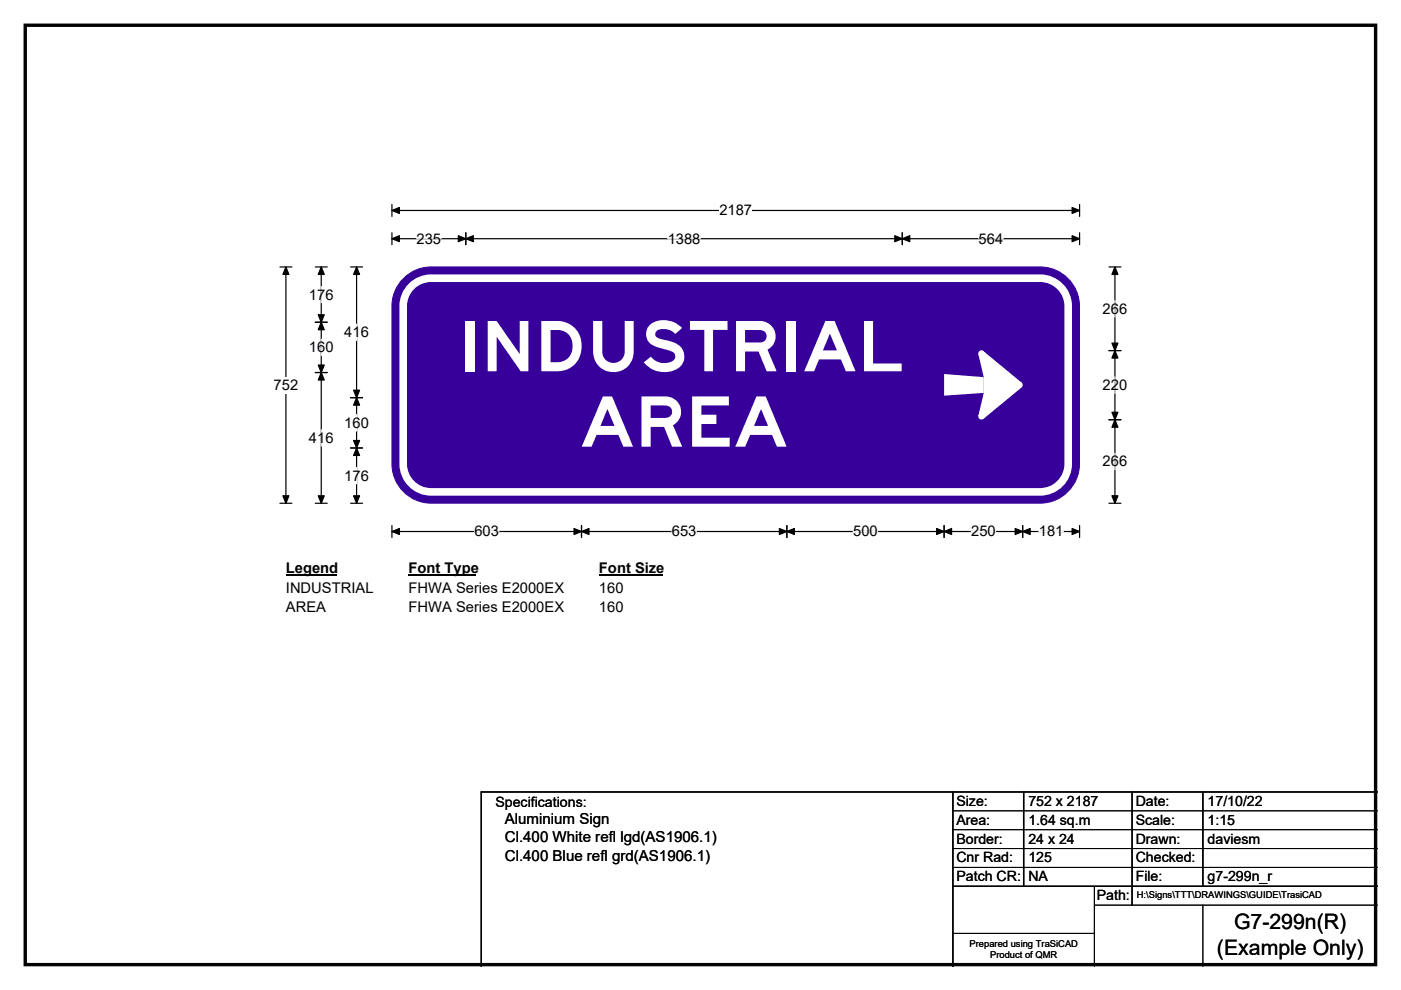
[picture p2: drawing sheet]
<svg xmlns="http://www.w3.org/2000/svg" width="297mm" height="210mm" viewBox="0 0 297 210" stroke-linecap="round" stroke-linejoin="round" font-family="sans-serif">
<path d="M5.4 5.4h286.3v199.2h-286.3z" fill="none" stroke="#000" stroke-width=".72"/>
<path d="M83.1 44.6h145.8M83.1 43.4v2.5M228.9 43.4v2.5" fill="none" stroke="#000" stroke-width=".25"/>
<path d="M83.1 44.6l1.6-.6v1.3zM227.3 44l1.6 .6-1.6 .7z" fill="#000" stroke="#000" stroke-width=".25"/>
<path d="M152.5 42.9h7v3.5h-7z" fill="#fff"/>
<g fill="none" stroke="#000" stroke-width=".25">
<path d="M59.3 56.6h2.6M60.6 56.6v50.1M83.1 50.6h145.8M83.1 49.4v2.5M98.8 49.4v2.5M191.3 49.4v2.5M228.9 49.4v2.5M59.3 106.7h2.6M83.1 111.5v2.5M83.1 112.7h145.8M123.3 111.5v2.5M166.8 111.5v2.5"/>
<path d="M200.2 111.5v2.5M216.8 111.5v2.5M228.9 111.5v2.5"/>
</g>
<g fill="#000" stroke="#000" stroke-width=".25">
<path d="M60.6 56.6l.7 1.6h-1.3zM83.1 50.6l1.6-.6v1.3zM98.8 50.6l1.5-.6v1.3zM97.2 50l1.6 .6-1.6 .7zM189.7 50l1.6 .6-1.6 .7zM191.3 50.6l1.6-.6v1.3zM227.3 50l1.6 .6-1.6 .7zM60 105.2h1.3l-.7 1.5zM83.1 112.7l1.6-.6v1.3zM123.3 112.7l1.6-.6v1.3zM121.7 112.1l1.6 .6-1.6 .7zM165.2 112.1l1.6 .6-1.6 .7z"/>
<path d="M166.8 112.7l1.6-.6v1.3zM198.6 112.1l1.6 .6-1.6 .7zM200.2 112.7l1.6-.6v1.3zM215.2 112.1l1.6 .6-1.6 .7zM216.8 112.7l1.6-.6v1.3zM227.3 112.1l1.6 .6-1.6 .7z"/>
</g>
<path d="M88.3 50.6h5.2M141.6 50.6h6.9M207.5 50.6h5.2M100.6 112.7h5.2M142.4 112.7h5.3M180.9 112.7h5.2M205.9 112.7h5.2M220.3 112.7h5.2" fill="none" stroke="#fff" stroke-width=".25"/>
<path d="M58 79.9h5.2v3.5h-5.2z" fill="#fff"/>
<g fill="none" stroke="#000" stroke-width=".25">
<path d="M66.8 56.6h2.6M68.1 56.6v50.1M74.3 56.6h2.6M75.6 56.6v50.1M235.1 56.6h2.6M236.4 56.6v50.1M66.8 68.3h2.6M66.8 79h2.6M235.1 74.4h2.6M74.3 84.3h2.6M74.3 95h2.6M235.1 89h2.6"/>
<path d="M66.8 106.7h2.6M74.3 106.7h2.6M235.1 106.7h2.6"/>
</g>
<g fill="#000" stroke="#000" stroke-width=".25">
<path d="M68.1 56.6l.6 1.6h-1.2zM75.6 56.6l.6 1.6h-1.2zM236.4 56.6l.6 1.6h-1.2zM68.1 68.3l.6 1.6h-1.2zM67.5 77.4h1.2l-.6 1.6zM67.5 66.8h1.2l-.6 1.5zM68.1 79l.6 1.6h-1.2zM236.4 74.4l.6 1.5h-1.2zM235.8 72.8h1.2l-.6 1.6zM75.6 84.3l.6 1.6h-1.2zM75 93.4h1.2l-.6 1.6zM75 82.8h1.2l-.6 1.5z"/>
<path d="M75.6 95l.6 1.6h-1.2zM235.8 87.4h1.2l-.6 1.6zM236.4 89l.6 1.6h-1.2zM67.5 105.2h1.2l-.6 1.5zM75 105.2h1.2l-.6 1.5zM235.8 105.2h1.2l-.6 1.5z"/>
</g>
<path d="M68.1 60.7v3.5M68.1 71.9v3.5M75.6 68.7v3.5M236.4 63.8v3.4M236.4 79.9v3.5M68.1 91.1v3.5M75.6 87.9v3.5M75.6 99.1v3.5M236.4 96.1v3.5" fill="none" stroke="#fff" stroke-width=".25"/>
<path d="M60.6 118.7h10.8v3.5h-10.8z" fill="#fff"/>
<path d="M60.6 122h10.8" fill="none" stroke="#000" stroke-width=".32"/>
<path d="M86.6 118.7h14.4v3.5h-14.4z" fill="#fff"/>
<path d="M86.6 122h14.4" fill="none" stroke="#000" stroke-width=".32"/>
<path d="M127 118.7h13.5v3.5h-13.5z" fill="#fff"/>
<path d="M127 122h13.5" fill="none" stroke="#000" stroke-width=".32"/>
<g fill="#fff">
<path d="M60.6 122.9h18.5v3.5h-18.5z"/>
<path d="M86.6 122.9h32.9v3.5h-32.9z"/>
<path d="M127 122.9h5.2v3.5h-5.2z"/>
<path d="M60.6 127.1h8.5v3.5h-8.5z"/>
<path d="M86.6 127.1h32.9v3.5h-32.9z"/>
<path d="M127 127.1h5.2v3.5h-5.2z"/>
</g>
<path d="M85.5 59.1a8.3 8.3 0 0 1 5.9-2.5h129.1a8.3 8.3 0 0 1 8.4 8.3v33.5a8.4 8.4 0 0 1-8.4 8.3h-129.1a8.3 8.3 0 0 1-8.3-8.3v-33.5a8.3 8.3 0 0 1 2.4-5.8z" fill-rule="evenodd" fill="#37009b" stroke="#37009b" stroke-width=".21"/>
<path d="M87.2 60.7a5.9 5.9 0 0 1 4.2-1.7h129.1a5.9 5.9 0 0 1 6 5.9v33.5a6 6 0 0 1-6 5.9h-129.1a5.9 5.9 0 0 1-5.9-5.9v-33.5a5.9 5.9 0 0 1 1.7-4.2z" fill="none" stroke="#fff" stroke-width="1.6"/>
<g fill="#fff">
<path d="M200.2 79.3l8.4 .7v3.3l-8.4 .6z"/>
<path d="M207.4 75.1l1.1-.6 8.1 6.6v1.1l-8.1 6.7-1.1-.7 1.2-4.9v-3.3z" fill-rule="evenodd"/>
<circle cx="208.1" cy="88.3" r=".68"/>
<circle cx="216.1" cy="81.6" r=".68"/>
<circle cx="208.1" cy="75" r=".68"/>
</g>
<path d="M202 168v37M217 168v20M240 168v24M255 168v20M292 168h-190v37M202 188h90" fill="none" stroke="#000" stroke-width=".3"/>
<path d="M202 172h90M202 176h90M202 180h90M202 184h90M202 198h30M232 192h60M232 188v17M255 192v13" fill="none" stroke="#000" stroke-width=".21"/>
<g font-size="14.8" fill="#fff">
<text x="97.4" y="78.7">INDUSTRIAL</text>
<text x="122.9" y="94.7">AREA</text>
</g>
<g font-size="4.5">
<text x="261.6" y="197.1">G7-299n(R)</text>
<text x="258" y="202.5">(Example Only)</text>
</g>
<g font-size="3.2">
<text x="107" y="178.7">Cl.400 White refl lgd(AS1906.1)</text>
<text x="107" y="174.9">Aluminium Sign</text>
<text x="107" y="182.5">Cl.400 Blue refl grd(AS1906.1)</text>
</g>
<g font-size="3.1">
<text x="152.5" y="45.7">2187</text>
<text x="88.3" y="51.7">235</text>
<text x="141.6" y="51.7">1388</text>
<text x="207.5" y="51.7">564</text>
<text x="65.5" y="63.5">176</text>
<text x="73" y="71.5">416</text>
<text x="233.8" y="66.5">266</text>
<text x="65.5" y="74.7">160</text>
<text x="58" y="82.7">752</text>
<text x="233.8" y="82.7">220</text>
<text x="65.5" y="93.9">416</text>
<text x="73" y="90.7">160</text>
<text x="73" y="101.9">176</text>
<text x="233.8" y="98.9">266</text>
<text x="100.6" y="113.8">603</text>
<text x="142.4" y="113.8">653</text>
<text x="180.9" y="113.8">500</text>
<text x="205.9" y="113.8">250</text>
<text x="220.3" y="113.8">181</text>
<text x="60.6" y="121.5">Legend</text>
<text x="60.6" y="125.7">INDUSTRIAL</text>
<text x="86.6" y="121.5">Font Type</text>
<text x="86.6" y="125.7">FHWA Series E2000EX</text>
<text x="127" y="121.5">Font Size</text>
<text x="127" y="125.7">160</text>
<text x="60.6" y="129.9">AREA</text>
<text x="86.6" y="129.9">FHWA Series E2000EX</text>
<text x="127" y="129.9">160</text>
</g>
<g font-size="3">
<text x="105" y="171.2">Specifications:</text>
<text x="202.8" y="170.9">Size:</text>
<text x="218" y="170.9">752 x 2187</text>
<text x="240.8" y="170.9">Date:</text>
<text x="256" y="170.9">17/10/22</text>
<text x="202.8" y="174.9">Area:</text>
<text x="202.8" y="178.9">Border:</text>
<text x="218" y="174.9">1.64 sq.m</text>
<text x="218" y="178.9">24 x 24</text>
<text x="240.8" y="174.9">Scale:</text>
<text x="240.8" y="178.9">Drawn:</text>
<text x="256" y="174.9">1:15</text>
<text x="256" y="178.9">daviesm</text>
<text x="202.8" y="182.9">Cnr Rad:</text>
<text x="218" y="182.9">125</text>
<text x="240.8" y="182.9">Checked:</text>
<text x="202.8" y="186.9">Patch CR:</text>
<text x="218" y="186.9">NA</text>
<text x="232.5" y="190.9">Path:</text>
<text x="240.8" y="186.9">File:</text>
<text x="256" y="186.9">g7-299n_r</text>
</g>
<g font-size="2">
<text x="241" y="190.5">H:\Signs\TTT\DRAWINGS\GUIDE\TrasiCAD</text>
<text x="205.6" y="200.8">Prepared using TraSiCAD</text>
<text x="209.9" y="203.2">Product of QMR</text>
</g>
</svg>
